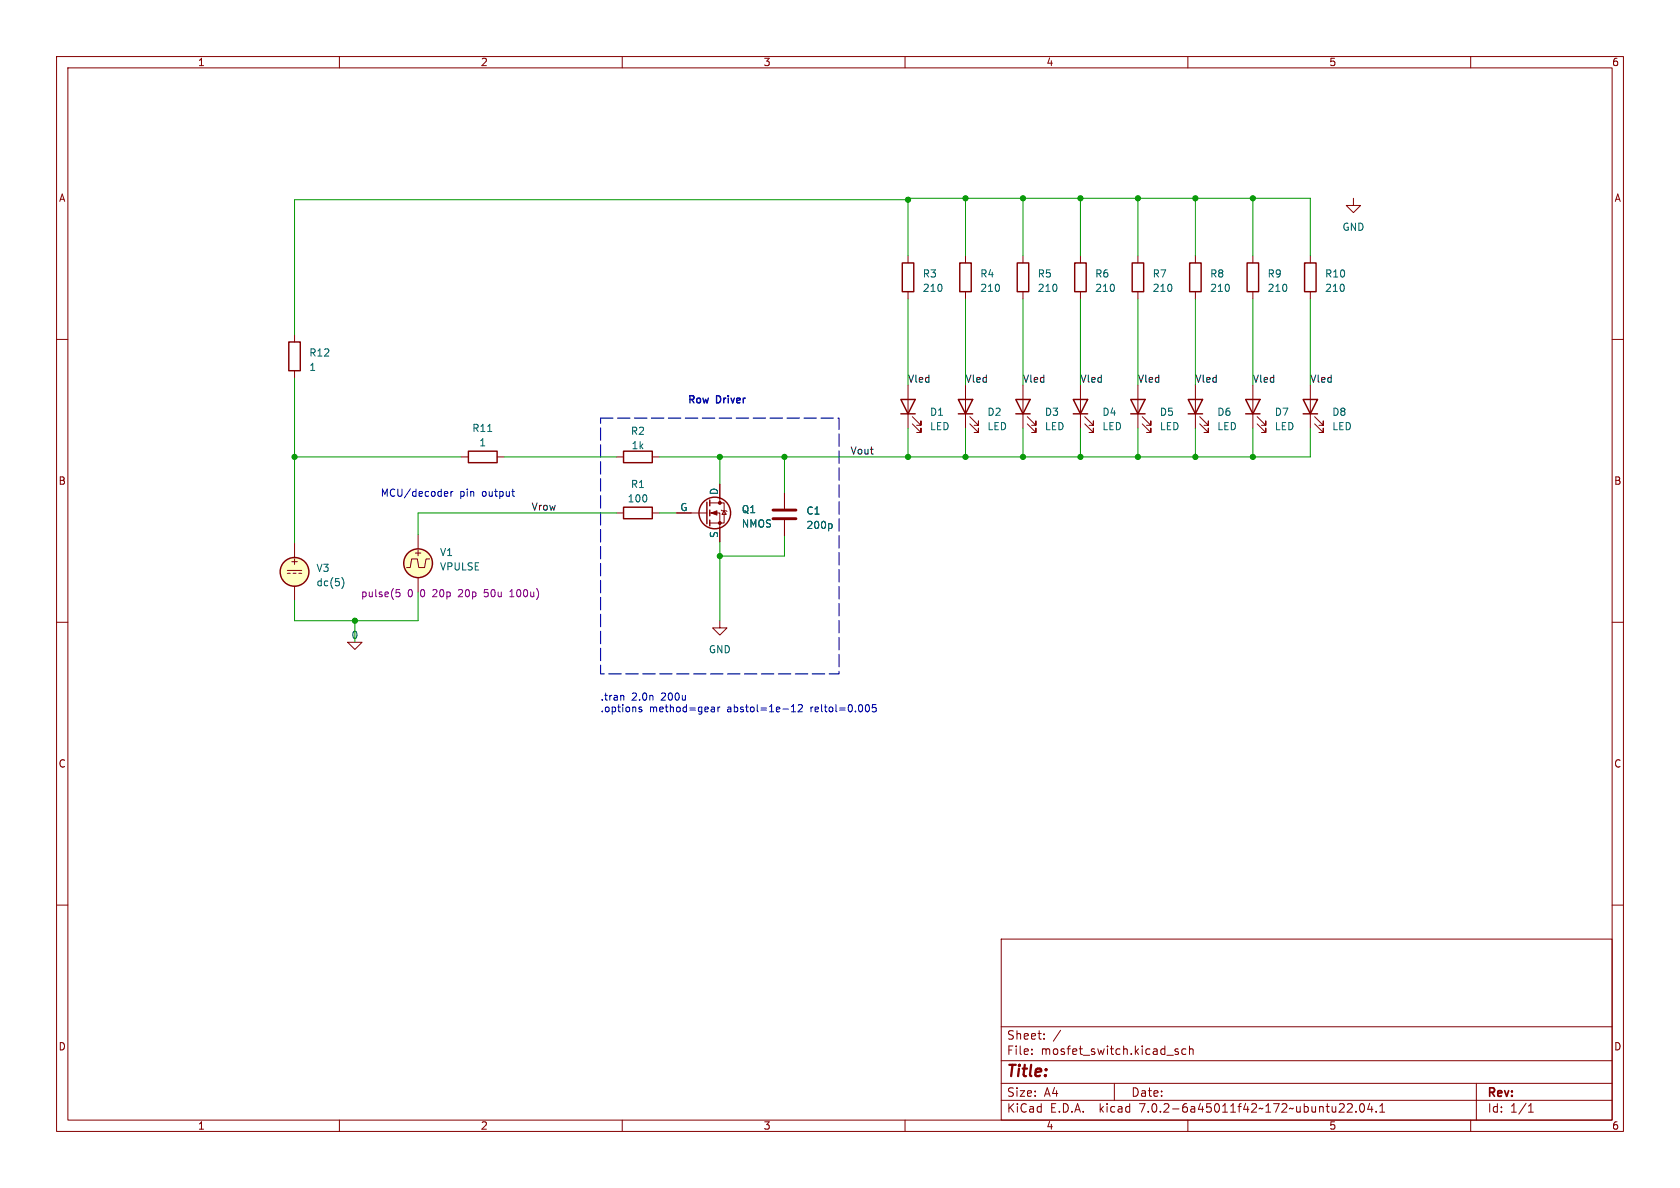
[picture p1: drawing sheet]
<svg xmlns="http://www.w3.org/2000/svg" width="297mm" height="210mm" viewBox="0 0 297 210" stroke-linecap="round" stroke-linejoin="round" font-family="sans-serif">
<g fill="none" stroke="#840000" stroke-width=".18">
<path d="M10 10h277v190h-277zM12 12h273v186h-273zM60 10v2M110 10v2M160 10v2M210 10v2M260 10v2M239.3 35.1v1.2h1.2l-1.2 1.3-1.3-1.3h1.3M10 60h2M52.1 59.2v1.3M160.5 45.2v1.3M160.5 51.6v1.2"/>
<path d="M170.7 45.2v1.3M170.7 51.6v1.2M180.8 45.2v1.3M180.8 51.6v1.2M191 45.2v1.3M191 51.6v1.2M201.2 45.2v1.3M201.2 51.6v1.2M211.3 45.2v1.3M211.3 51.6v1.2M221.5 45.2v1.3M221.5 51.6v1.2"/>
<path d="M231.6 45.2v1.3M231.6 51.6v1.2M285 60h2M52.1 65.5v1.3M160.5 68.1v7.6M161.3 74.9l1.5 1.6v-.8v.8h-.7M161.3 73.7l1.5 1.5v-.8v.8h-.7M170.7 68.1v7.6M171.4 74.9l1.6 1.6v-.8v.8h-.8M171.4 73.7l1.6 1.5v-.8v.8h-.8M180.8 68.1v7.6M181.6 74.9l1.5 1.6v-.8v.8h-.7"/>
<path d="M181.6 73.7l1.5 1.5v-.8v.8h-.7M191 68.1v7.6M191.8 74.9l1.5 1.6v-.8v.8h-.8M191.8 73.7l1.5 1.5v-.8v.8h-.8M201.2 68.1v7.6M201.9 74.9l1.6 1.6v-.8v.8h-.8M201.9 73.7l1.6 1.5v-.8v.8h-.8M211.3 68.1v7.6M212.1 74.9l1.5 1.6v-.8v.8h-.7M212.1 73.7l1.5 1.5v-.8v.8h-.7M221.5 68.1v7.6M222.2 74.9l1.6 1.6v-.8v.8h-.8"/>
<path d="M222.2 73.7l1.6 1.5v-.8v.8h-.8M231.6 68.1v7.6M232.4 74.9l1.5 1.6v-.8v.8h-.7M232.4 73.7l1.5 1.5v-.8v.8h-.7M52.1 96v2.6M73.9 94.5v2.5M75.9 98.8h-.6l-.2 1.5h-1.1l-.2-1.5h-1l-.3 1.5h-.6M81.5 80.8h1.3M87.9 80.8h1.3M109 90.7h1.2M109 80.8h1.2M115.3 90.7h1.3"/>
<path d="M115.3 80.8h1.3M119.6 90.7h5.4M125.5 90.7h1.8v5.1M125.5 88.9h2.5v3.6h-2.5M127.3 85.6v3.3M127.5 90.2l.1 .1h.8l.1 .1M128 90.3l.4 .6h-.8zM138.7 87.1v2.8M138.7 91.9v2.8M10 110h2M50.8 100.8h2.5M50.8 101.3h.5"/>
<path d="M51.8 101.3h.5M52.1 103.6v2.6M52.8 101.3h.5M61.5 113.5h2.5l-1.3 1.3zM73.9 102.1v2.5M127.3 109.7v1.3h1.2l-1.2 1.3-1.3-1.3h1.3M285 110h2M10 160h2M285 160h2M177 166h108v32h-108zM60 198v2M110 198v2"/>
<path d="M160 198v2M177 194.5h108M177 191.5h108M177 187.5h108M177 181.5h108M182.4 186.3v.1M182.4 185.5v.1M184.6 183.6v.1M184.6 182.8v.1M197 191.5v3M208.3 185.5l-.4-.1-.2 .2 .1 .2 .5 .2v.3h-.6M209.6 185.5l-.4-.1-.3 .3v.4l.2 .2h.5"/>
<path d="M210 198v2M210.3 185.5l.2-.1 .4 .1v.9M210.3 184.9v1.5M237.5 195.2l.1 .2v.3l-.9 .9h.9M238.2 195.2l.6-.1 .2 .1 .1 .3-1 1.1h1M239.7 196.5v.1M240.5 195.2l.2-.1a.81 .81 0 0 1 .6 .6 .81 .81 0 0 1-.3 .8l-.1 .1a.81 .81 0 0 1-.4-1.4zM242.1 195l-.3 1.1h.9M242.5 195.6v1M243.3 196.5v.1M243.9 196.6h.9M243.9 195.5l.5-.4v1.5"/>
<path d="M260 198v2M261 191.5v6.5M270.2 196.6h.9M270.2 195.5l.4-.4v1.5"/>
</g>
<g fill="none" stroke="#840000" stroke-width=".25">
<path d="M159.5 46.5h2v5.1h-2zM169.7 46.5h2v5.1h-2zM179.8 46.5h2.1v5.1h-2.1zM190 46.5h2v5.1h-2zM200.2 46.5h2v5.1h-2zM210.3 46.5h2v5.1h-2zM220.5 46.5h2v5.1h-2zM230.6 46.5h2.1v5.1h-2.1zM51.1 60.5h2v5h-2zM82.8 79.8h5.1v2h-5.1zM110.2 79.8h5.1v2h-5.1zM159.3 70.6h2.5l-1.3 2.6z"/>
<path d="M159.3 73.2h2.5M169.4 70.6h2.6l-1.3 2.6zM169.4 73.2h2.6M179.6 70.6h2.5l-1.3 2.6zM179.6 73.2h2.5M189.7 70.6h2.6l-1.3 2.6zM189.7 73.2h2.6M199.9 70.6h2.5l-1.2 2.6zM199.9 73.2h2.5M210.1 70.6h2.5l-1.3 2.6zM210.1 73.2h2.5M220.2 70.6h2.6l-1.3 2.6z"/>
<path d="M220.2 73.2h2.6M230.4 70.6h2.5l-1.3 2.6zM230.4 73.2h2.5M110.2 89.7h5.1v2h-5.1zM125 88.8v3.8M125.5 88.4v1M125.5 90.2v1M125.5 91.9v1.1"/>
<circle cx="73.9" cy="99.6" r="2.54"/>
<circle cx="126.4" cy="90.7" r="2.79"/>
<circle cx="52.1" cy="101.1" r="2.54"/>
</g>
<path d="M136.7 91.7h4M136.7 90.2h4" fill="none" stroke="#840000" stroke-width=".51"/>
<path d="M147 92.6l.1 .2-.1 .6M60.4 102.1a1.46 1.46 0 0 1 0 1.9" fill="none" stroke="#006464" stroke-width=".18"/>
<g fill="#840000" stroke="#840000" stroke-width=".18">
<path d="M125.7 90.7l1-.4v.8z"/>
<circle cx="127.3" cy="92.5" r=".25"/>
<circle cx="127.3" cy="88.9" r=".25"/>
</g>
<g fill="#ffffc2" stroke="#ffffc2" stroke-width=".18">
<circle cx="73.9" cy="99.6" r="2.54"/>
<circle cx="52.1" cy="101.1" r="2.54"/>
</g>
<path d="M70.1 104.2h.6M70.1 104.8l.4-.1 .2 .2-.1 .5h-.5M90.1 105.5h.8M90.3 104.5l-.2 .1" fill="none" stroke="#840084" stroke-width=".18"/>
<g fill="none" stroke="#0000c2" stroke-width=".18">
<path d="M78.7 86.9h.4l.1 .3-.6 .1M79.1 87.7h-.4M79.7 86.9v.8M80.1 86.9l-.4 .2M90.5 86.9h.5M90.7 87.7h.3M110.1 122.9l.2 .2v.7M113.4 125h-.3l-.2 .2 .1 .1 .4 .2v.3h-.5M125.9 125h.2l.2 .2v.6M126.3 125.8h-.4M126.3 125.3h-.4M126.9 125v.8"/>
<path d="M127.3 125l-.4 .2M139.9 125.8h.7M139.9 124.9l.4-.3v1.2M141.1 124.7l.5-.1 .3 .3-.8 .9h.8M153.2 124.6h.1a.68 .68 0 0 1 .4 .6 .68 .68 0 0 1-.4 .6h-.1M154.9 124.6h-.7v.6l.2-.2 .4 .1 .1 .2v.4l-.2 .1-.5-.1"/>
</g>
<path d="M106.2 73.9h42.1v45.2h-42.1v-45.2" fill="none" stroke="#0000c2" stroke-width=".2" stroke-dasharray="2.2 .8"/>
<g fill="none" stroke="#009600" stroke-width=".18">
<path d="M160.5 35.3h-108.4v23.9M170.7 35.1v10.1M180.8 35.1v10.1M191 35.1v10.1M201.2 35.1v10.1M211.3 35.1v10.1M221.5 35.1v10.1M160.5 45.2v-10.1h71.1v10.1M160.5 52.8v15.3M170.7 52.8v15.3M180.8 52.8v15.3M191 52.8v15.3"/>
<path d="M201.2 52.8v15.3M211.3 52.8v15.3M221.5 52.8v15.3M231.6 52.8v15.3M52.1 66.8v29.2M160.5 75.7v5.1M170.7 75.7v5.1M180.8 75.7v5.1M191 75.7v5.1M201.2 75.7v5.1M211.3 75.7v5.1M221.5 75.7v5.1"/>
<path d="M231.6 75.7v5.1h-115M52.1 80.8h29.4M89.2 80.8h19.8M109 90.7h-35.1v3.8M116.6 90.7h3M127.3 80.8v4.8M127.3 95.8v13.9M138.7 80.8v6.3M138.7 94.7v3.6h-11.4M62.7 109.7v3.8M73.9 104.6v5.1h-21.8v-3.5"/>
</g>
<g fill="#009600" stroke="#009600" stroke-width=".18">
<circle cx="180.8" cy="35.1" r=".46"/>
<circle cx="191" cy="80.8" r=".46"/>
<circle cx="201.2" cy="80.8" r=".46"/>
<circle cx="180.8" cy="80.8" r=".46"/>
<circle cx="191" cy="35.1" r=".46"/>
<circle cx="170.7" cy="35.1" r=".46"/>
<circle cx="160.5" cy="35.3" r=".46"/>
<circle cx="127.3" cy="80.8" r=".46"/>
<circle cx="170.7" cy="80.8" r=".46"/>
<circle cx="160.5" cy="80.8" r=".46"/>
<circle cx="138.7" cy="80.8" r=".46"/>
<circle cx="127.3" cy="98.3" r=".46"/>
<circle cx="211.3" cy="35.1" r=".46"/>
<circle cx="201.2" cy="35.1" r=".46"/>
<circle cx="221.5" cy="80.8" r=".46"/>
<circle cx="211.3" cy="80.8" r=".46"/>
<circle cx="221.5" cy="35.1" r=".46"/>
<circle cx="52.1" cy="80.8" r=".46"/>
<circle cx="62.7" cy="109.7" r=".46"/>
</g>
<text font-size="2.8" fill="#840000" x="178" y="190.8">Title:</text>
<g font-size="2.1" fill="#840000">
<text x="178" y="183.9">Sheet:</text>
<text x="186.2" y="183.9">/</text>
<text x="178" y="186.6">File:</text>
<text x="184" y="186.6">mosfet_switch.kicad_sch</text>
<text x="178" y="196.8">KiCad</text>
<text x="178" y="194">Size:</text>
<text x="184.6" y="194">A4</text>
<text x="185.7" y="196.8">E.D.A.</text>
<text x="194.4" y="196.8">kicad</text>
<text x="200" y="194">Date:</text>
<text x="201.5" y="196.8">7.0.2-6a45011f42~172~ubuntu22.04.1</text>
<text x="263" y="194.2">Rev:</text>
<text x="263" y="196.8">Id:</text>
<text x="267" y="196.8">1/1</text>
</g>
<g font-size="1.8" fill="#840000">
<text x="35" y="11.8">1</text>
<text x="85" y="11.8">2</text>
<text x="135" y="11.8">3</text>
<text x="185" y="11.8">4</text>
<text x="235" y="11.8">5</text>
<text x="285" y="11.8">6</text>
<text x="10.4" y="35.8">A</text>
<text x="285.4" y="35.8">A</text>
<text x="10.3" y="85.8">B</text>
<text x="285.3" y="85.8">B</text>
<text x="51.2" y="100">+</text>
<text x="73.1" y="98.5">+</text>
<text x="10.3" y="135.8">C</text>
<text x="285.3" y="135.8">C</text>
<text x="10.3" y="185.8">D</text>
<text x="285.3" y="185.8">D</text>
<text x="35" y="199.8">1</text>
<text x="85" y="199.8">2</text>
<text x="135" y="199.8">3</text>
<text x="185" y="199.8">4</text>
<text x="235" y="199.8">5</text>
<text x="285" y="199.8">6</text>
</g>
<g font-size="1.8" fill="#006464">
<text x="237.3" y="41">GND</text>
<text x="163.1" y="49.2">R3</text>
<text x="163.1" y="51.8">210</text>
<text x="173.2" y="49.2">R4</text>
<text x="173.2" y="51.8">210</text>
<text x="183.4" y="49.2">R5</text>
<text x="183.4" y="51.8">210</text>
<text x="193.6" y="49.2">R6</text>
<text x="193.6" y="51.8">210</text>
<text x="203.7" y="49.2">R7</text>
<text x="203.7" y="51.8">210</text>
<text x="213.9" y="49.2">R8</text>
<text x="213.9" y="51.8">210</text>
<text x="224" y="49.2">R9</text>
<text x="224" y="51.8">210</text>
<text x="234.2" y="49.2">R10</text>
<text x="234.2" y="51.8">210</text>
<text x="54.6" y="63.2">R12</text>
<text x="54.6" y="65.7">1</text>
<text x="83.4" y="76.5">R11</text>
<text x="111.5" y="77">R2</text>
<text x="164.3" y="73.7">D1</text>
<text x="164.3" y="76.2">LED</text>
<text x="174.5" y="73.7">D2</text>
<text x="174.5" y="76.2">LED</text>
<text x="184.7" y="73.7">D3</text>
<text x="184.7" y="76.2">LED</text>
<text x="194.8" y="73.7">D4</text>
<text x="194.8" y="76.2">LED</text>
<text x="205" y="73.7">D5</text>
<text x="205" y="76.2">LED</text>
<text x="215.1" y="73.7">D6</text>
<text x="215.1" y="76.2">LED</text>
<text x="225.3" y="73.7">D7</text>
<text x="225.3" y="76.2">LED</text>
<text x="235.5" y="73.7">D8</text>
<text x="235.5" y="76.2">LED</text>
<text x="84.7" y="79.1">1</text>
<text x="111.6" y="79.6">1k</text>
<text x="110.9" y="89">100</text>
<text x="111.5" y="86.4">R1</text>
<text x="127" y="87.6" transform="rotate(-90 127 87.6)">D</text>
<text x="120.2" y="90.4">G</text>
<text x="127" y="95.2" transform="rotate(-90 127 95.2)">S</text>
<text x="131.1" y="90.9">Q1</text>
<text x="131.1" y="93.4">NMOS</text>
<text x="142.5" y="91.1">C1</text>
<text x="142.5" y="93.7">200p</text>
<text x="55.9" y="101.2">V3</text>
<text x="77.7" y="98.5">V1</text>
<text x="77.7" y="101">VPULSE</text>
<text x="55.9" y="103.8">dc(5)</text>
<text x="62.1" y="113.1">0</text>
<text x="125.3" y="115.6">GND</text>
</g>
<g font-size="1.8" fill="#0000c2">
<text x="121.7" y="71.4">Row</text>
<text x="126.8" y="71.4">Driver</text>
<text x="67.3" y="87.9">MCU/decoder</text>
<text x="81.3" y="87.9">pin</text>
<text x="85.3" y="87.9">output</text>
<text x="106.2" y="123.9">.tran</text>
<text x="106.2" y="126">.options</text>
<text x="111.7" y="123.9">2.0n</text>
<text x="114.8" y="126">method=gear</text>
<text x="116.9" y="123.9">200u</text>
<text x="128.6" y="126">abstol=1e-12</text>
<text x="143.4" y="126">reltol=0.005</text>
</g>
<g font-size="1.8" fill="#0f0f0f">
<text x="160.5" y="67.7">Vled</text>
<text x="170.7" y="67.7">Vled</text>
<text x="180.8" y="67.7">Vled</text>
<text x="191" y="67.7">Vled</text>
<text x="201.2" y="67.7">Vled</text>
<text x="211.3" y="67.7">Vled</text>
<text x="221.5" y="67.7">Vled</text>
<text x="231.6" y="67.7">Vled</text>
<text x="150.4" y="80.4">Vout</text>
<text x="94" y="90.3">Vrow</text>
</g>
<g font-size="1.8" fill="#840084">
<text x="63.8" y="105.7">pulse(5</text>
<text x="72" y="105.7">0</text>
<text x="74.3" y="105.7">0</text>
<text x="76.6" y="105.7">20p</text>
<text x="81.3" y="105.7">20p</text>
<text x="85.9" y="105.7">50u</text>
<text x="90.6" y="105.7">100u)</text>
</g>
</svg>
